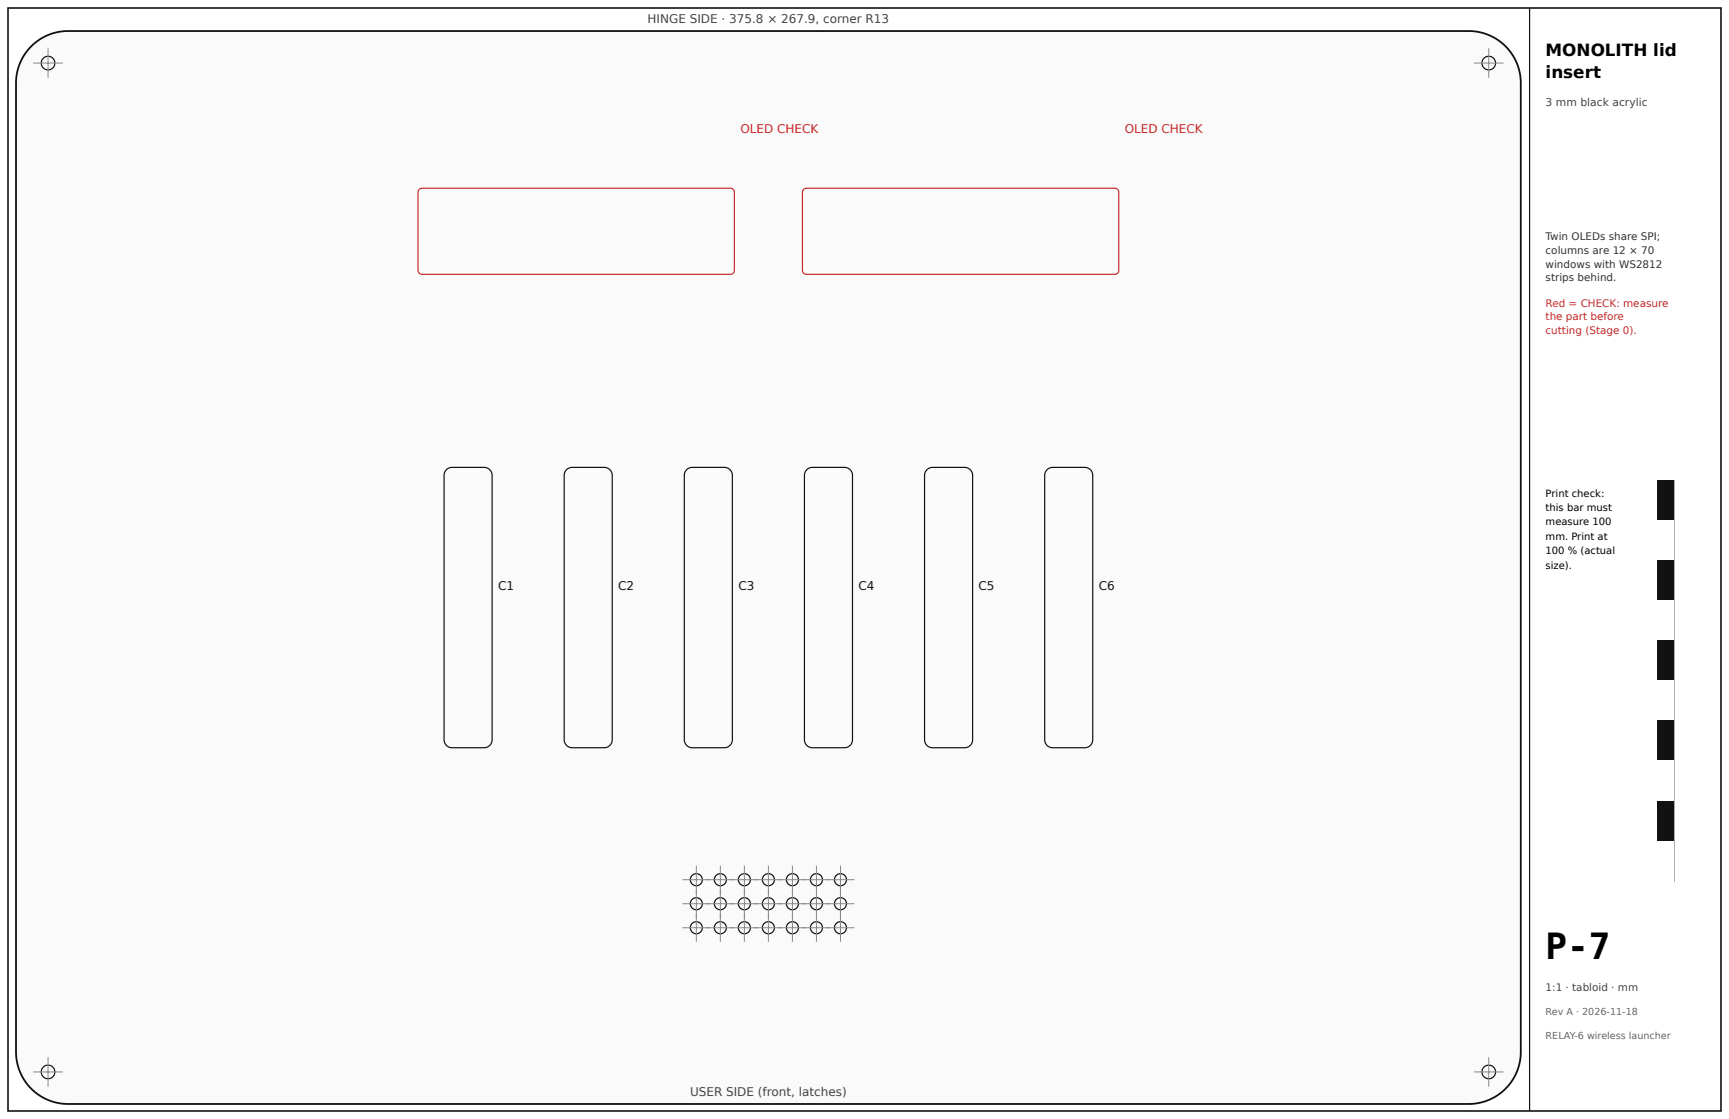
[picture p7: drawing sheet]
<svg xmlns="http://www.w3.org/2000/svg" width="432mm" height="279mm" viewBox="0 0 432 279" stroke-linecap="round" stroke-linejoin="round" font-family="sans-serif">
<path d="M7.8 11.6a13 13 0 0 1 9.2-3.9h349.8a13 13 0 0 1 13 13v241.9a13 13 0 0 1-13 13h-349.8a13 13 0 0 1-13-13v-241.9a13 13 0 0 1 3.8-9.1z" fill="#fafafa"/>
<path d="M7.8 11.6a13 13 0 0 1 9.2-3.9h349.8a13 13 0 0 1 13 13v241.9a13 13 0 0 1-13 13h-349.8a13 13 0 0 1-13-13v-241.9a13 13 0 0 1 3.8-9.1z" fill="none" stroke="#111" stroke-width=".45"/>
<path d="M104.7 47.3l.7-.3h77a1 1 0 0 1 1 1v19.5a1 1 0 0 1-1 1h-77a1 1 0 0 1-1-1v-19.5zM200.7 47.3l.7-.3h77a1 1 0 0 1 1 1v19.5a1 1 0 0 1-1 1h-77a1 1 0 0 1-1-1v-19.5z" fill="none" stroke="#c92a2a" stroke-width=".3"/>
<g fill="none" stroke="#111" stroke-width=".3">
<path d="M111.5 117.3l1.2-.6h8.2a2 2 0 0 1 2 2v66a2 2 0 0 1-2 2h-8a2 2 0 0 1-2-2v-66l.2-.8zM141.5 117.3l1.2-.6h8.2a2 2 0 0 1 2 2v66a2 2 0 0 1-2 2h-8a2 2 0 0 1-2-2v-66l.2-.8zM171.5 117.3l1.2-.6h8.2a2 2 0 0 1 2 2v66a2 2 0 0 1-2 2h-8a2 2 0 0 1-2-2v-66l.2-.8zM201.5 117.3l1.2-.6h8.2a2 2 0 0 1 2 2v66a2 2 0 0 1-2 2h-8a2 2 0 0 1-2-2v-66l.2-.8zM231.5 117.3l1.2-.6h8.2a2 2 0 0 1 2 2v66a2 2 0 0 1-2 2h-8a2 2 0 0 1-2-2v-66l.2-.8zM261.5 117.3l1.2-.6h8.2a2 2 0 0 1 2 2v66a2 2 0 0 1-2 2h-8a2 2 0 0 1-2-2v-66l.2-.8zM414 120h4v100h-4z"/>
<circle cx="12" cy="15.8" r="1.7"/>
<circle cx="371.8" cy="15.8" r="1.7"/>
<circle cx="173.9" cy="219.6" r="1.5"/>
<circle cx="179.9" cy="219.6" r="1.5"/>
<circle cx="185.9" cy="219.6" r="1.5"/>
<circle cx="191.9" cy="219.6" r="1.5"/>
<circle cx="197.9" cy="219.6" r="1.5"/>
<circle cx="203.9" cy="219.6" r="1.5"/>
<circle cx="209.9" cy="219.6" r="1.5"/>
<circle cx="173.9" cy="231.6" r="1.5"/>
<circle cx="173.9" cy="225.6" r="1.5"/>
<circle cx="179.9" cy="231.6" r="1.5"/>
<circle cx="179.9" cy="225.6" r="1.5"/>
<circle cx="185.9" cy="231.6" r="1.5"/>
<circle cx="185.9" cy="225.6" r="1.5"/>
<circle cx="191.9" cy="231.6" r="1.5"/>
<circle cx="191.9" cy="225.6" r="1.5"/>
<circle cx="197.9" cy="231.6" r="1.5"/>
<circle cx="197.9" cy="225.6" r="1.5"/>
<circle cx="203.9" cy="231.6" r="1.5"/>
<circle cx="203.9" cy="225.6" r="1.5"/>
<circle cx="209.9" cy="231.6" r="1.5"/>
<circle cx="209.9" cy="225.6" r="1.5"/>
<circle cx="12" cy="267.6" r="1.7"/>
<circle cx="371.8" cy="267.6" r="1.7"/>
</g>
<g fill="none" stroke="#888" stroke-width=".25">
<path d="M8.3 15.7h7.4M12 12v7.4M368.1 15.7h7.4M371.8 12v7.4M170.4 219.6h43M173.9 216.1v19M179.9 216.1v19M185.9 216.1v19M191.9 216.1v19M197.9 216.1v19M203.9 216.1v19M209.9 216.1v19"/>
<path d="M170.4 231.6h43M170.4 225.6h43M8.3 267.6h7.4M12 263.9v7.4M368.1 267.6h7.4M371.8 263.9v7.4"/>
</g>
<path d="M414 120h4v10h-4z" fill="#111"/>
<path d="M414 130h4v10h-4z" fill="#fff"/>
<path d="M414 140h4v10h-4z" fill="#111"/>
<path d="M414 150h4v10h-4z" fill="#fff"/>
<path d="M414 160h4v10h-4z" fill="#111"/>
<path d="M414 170h4v10h-4z" fill="#fff"/>
<path d="M414 180h4v10h-4z" fill="#111"/>
<path d="M414 190h4v10h-4z" fill="#fff"/>
<path d="M414 200h4v10h-4z" fill="#111"/>
<path d="M414 210h4v10h-4z" fill="#fff"/>
<path d="M2 2h427.8v275.4h-427.8z" fill="none" stroke="#111" stroke-width=".4"/>
<path d="M382 2v275.4" fill="none" stroke="#111" stroke-width=".3"/>
<text font-size="9" x="386" y="239.4">P-7</text>
<g font-size="4.2">
<text x="386" y="14">MONOLITH lid</text>
<text x="386" y="19.5">insert</text>
</g>
<g font-size="3" fill="#444">
<text x="161.7" y="5.8">HINGE SIDE · 375.8 × 267.9, corner R13</text>
<text x="172.3" y="273.6">USER SIDE (front, latches)</text>
</g>
<g font-size="3" fill="#c92a2a">
<text x="184.9" y="33.1">OLED CHECK</text>
<text x="280.9" y="33.1">OLED CHECK</text>
</g>
<g font-size="3" fill="#111">
<text x="124.4" y="147.2">C1</text>
<text x="154.4" y="147.2">C2</text>
<text x="184.4" y="147.2">C3</text>
<text x="214.4" y="147.2">C4</text>
<text x="244.4" y="147.2">C5</text>
<text x="274.4" y="147.2">C6</text>
</g>
<text font-size="2.7" fill="#444" x="386" y="26.5">3 mm black acrylic</text>
<g font-size="2.6" fill="#333">
<text x="386" y="60">Twin OLEDs share SPI;</text>
<text x="386" y="63.4">columns are 12 × 70</text>
<text x="386" y="66.8">windows with WS2812</text>
<text x="386" y="70.2">strips behind.</text>
</g>
<g font-size="2.6" fill="#c92a2a">
<text x="386" y="76.6">Red = CHECK: measure</text>
<text x="386" y="80">the part before</text>
<text x="386" y="83.4">cutting (Stage 0).</text>
</g>
<text font-size="2.6" fill="#444" x="386" y="247.4">1:1 · tabloid · mm</text>
<g font-size="2.5">
<text x="386" y="124">Print check:</text>
<text x="386" y="127.6">this bar must</text>
<text x="386" y="131.2">measure 100</text>
<text x="386" y="134.8">mm. Print at</text>
<text x="386" y="138.4">100 % (actual</text>
<text x="386" y="142">size).</text>
</g>
<g font-size="2.4" fill="#666">
<text x="386" y="253.4">Rev A · 2026-11-18</text>
<text x="386" y="259.4">RELAY-6 wireless launcher</text>
</g>
</svg>
